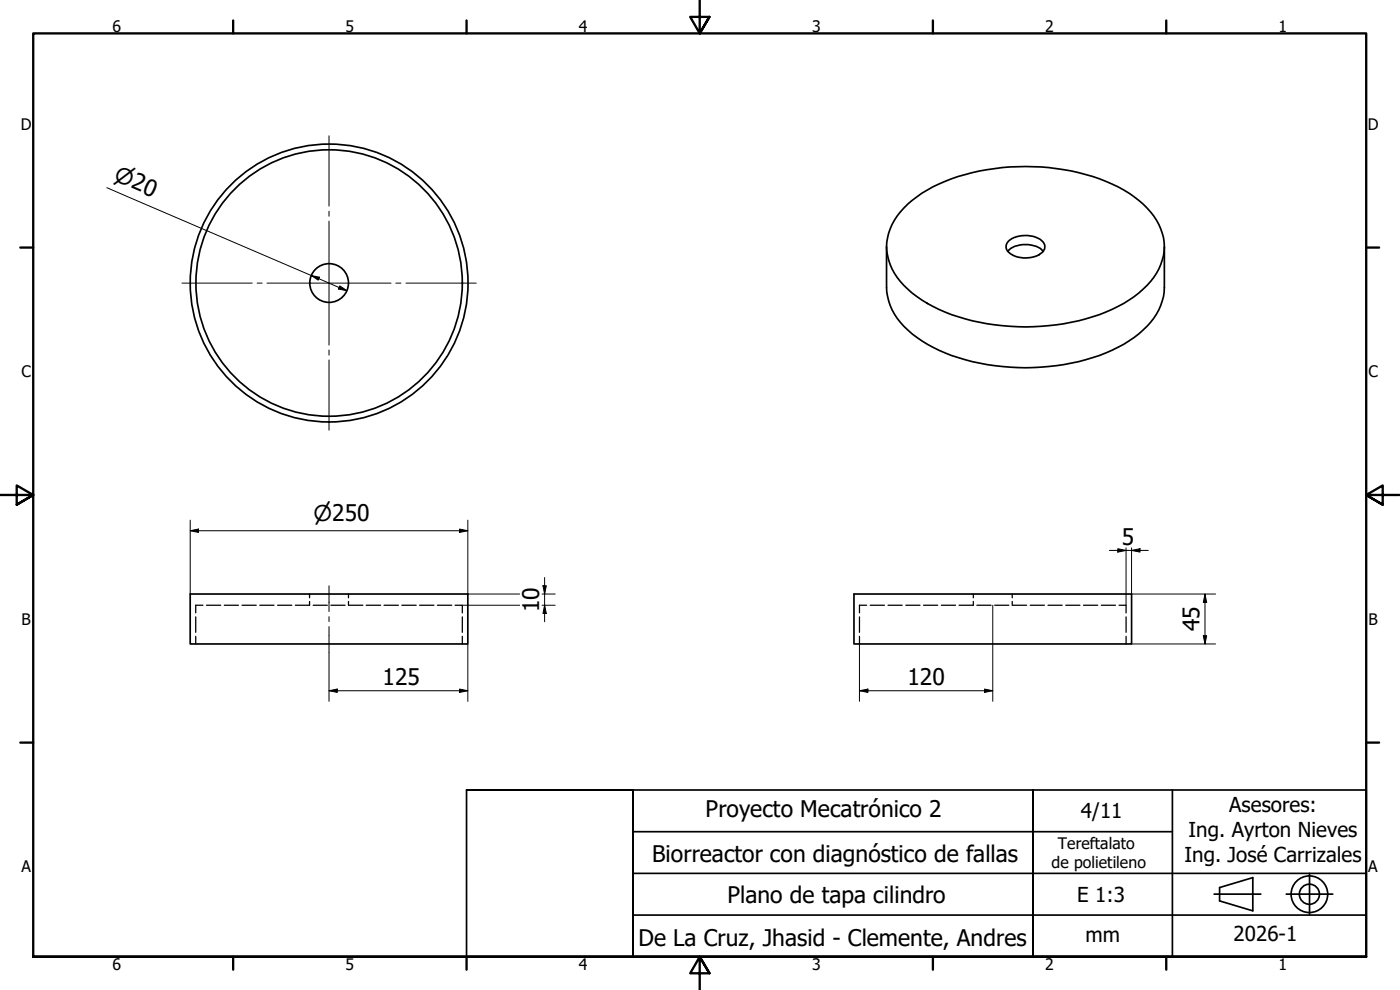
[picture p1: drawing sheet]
<svg xmlns="http://www.w3.org/2000/svg" width="420mm" height="297mm" viewBox="0 0 420 297" stroke-linecap="round" stroke-linejoin="round" font-family="sans-serif">
<!-- layer: Hidden (ISO) -->
<g fill="none" stroke="#000" stroke-width=".38">
<path d="M92.9 178.2v1.2M104.6 178.2v1.2M292.1 178.2v1.2M303.8 178.2v1.2M58.7 185.1v4.6M58.7 190.9v2.3M60.9 181.6h-2.2v2.3M62 181.6h4.2M67.3 181.6h4.3M72.6 181.6h4.3M78 181.6h4.2M83.3 181.6h4.3"/>
<path d="M92.9 180.5v1.1h-4.3M94 181.6h4.2M99.3 181.6h4.3M104.6 180.5v1.1M104.6 181.6h4.3M109.9 181.6h4.3M115.3 181.6h4.3M120.6 181.6h4.3M125.9 181.6h4.3M131.3 181.6h4.3M136.6 181.6h2.1v2.3M138.7 185.1v4.6"/>
<path d="M138.7 190.9v2.3M257.9 185.1v4.6M257.9 190.9v2.3M260.1 181.6h-2.2v2.3M261.2 181.6h4.2M266.5 181.6h4.3M271.8 181.6h4.3M277.2 181.6h4.2M282.5 181.6h4.3M292.1 180.5v1.1h-4.3M293.2 181.6h4.2M298.5 181.6h4.3"/>
<path d="M303.8 180.5v1.1M303.8 181.6h4.3M309.2 181.6h4.2M314.5 181.6h4.3M319.8 181.6h4.3M325.2 181.6h4.2M330.5 181.6h4.3M335.9 181.6h2v2.3M337.9 185.1v4.6M337.9 190.9v2.3"/>
</g>
<!-- layer: Visible (ISO) -->
<g fill="none" stroke="#000" stroke-width=".51">
<path d="M266.1 74v12.3a18.2 18.2 0 0 0 7.6 13.9 50.6 50.6 0 0 0 27.1 9.8 63.5 63.5 0 0 0 36.4-6.7 23.9 23.9 0 0 0 11.6-13l.4-1.4 .2-2.6v-12.3M272.5 61.2a46.5 46.5 0 0 1 23.7-10.3 66.5 66.5 0 0 1 39.3 5.2 26.2 26.2 0 0 1 12.9 12.6 14.9 14.9 0 0 1-3.1 15.7 38 38 0 0 1-19.5 11.3 67.9 67.9 0 0 1-44.1-2.9 28.8 28.8 0 0 1-14-12.1 15.5 15.5 0 0 1 3.6-18.3zM302.5 75.4a8.2 8.2 0 0 1 10.6 0M302.6 72.4a8.2 8.2 0 0 1 10.5 .3 2.4 2.4 0 0 1-1.2 3.7 8.3 8.3 0 0 1-9.5-1 2.26 2.26 0 0 1 .2-3zM57.1 178.2h83.3v15h-83.3zM256.3 178.2h83.3v15h-83.3z"/>
<circle cx="98.8" cy="84.9" r="40"/>
<circle cx="98.8" cy="84.9" r="41.7"/>
<circle cx="98.8" cy="84.9" r="5.8"/>
</g>
<!-- layer: Border (ISO) -->
<g fill="none" stroke="#000" stroke-width=".7">
<path d="M70 6.1v3.9M140 6.1v3.9M210 0v10l-2.9-4.9h5.8l-2.9 4.9 2.9-4.9M280 6.1v3.9M350 6.1v3.9M6.1 74.3h3.9M410 74.3h3.9M0 148.5h10l-5-2.8v5.7l5-2.9-5 2.9M420 148.5h-10l5-2.8v5.7l-5-2.9 5 2.9M6.1 222.8h3.9M410 222.8h3.9M10 287.1v-277.1h400v277.1h-400h400"/>
<path d="M70 287.1v3.8M140 287.1v3.8M212.9 292l-2.9-4.9 2.9 4.9h-5.8l2.9-4.9v9.9M280 287.1v3.8M350 287.1v3.8"/>
</g>
<!-- layer: Title (ISO) -->
<g fill="none" stroke="#000" stroke-width=".51">
<path d="M140 237h50h-50v50.1h50v-50.1M190 237v50.1zM190 237h220v50.1h-220zM310 237v50.1v-50.1M351.9 237v50.1h-41.9M190 249.5h161.9M310 257v20M190 262.1h220M190 274.6h220M310 262.1v12.5M364.4 268.3h14M366 266.3l10-3v10l-10-3z"/>
<path d="M386 268.3h14M393 262.1v12.3"/>
<circle cx="393" cy="268.3" r="5.5"/>
<circle cx="393" cy="268.3" r="3"/>
</g>
<!-- layer: Dimension (ISO) -->
<g fill="none" stroke="#000" stroke-width=".3">
<path d="M32.1 56.3l72 30.9M93.4 82.7l2.5 .5-.4 .9zM102 85.8l2.1 1.4-2.5-.5zM57.1 159.2l2.5-.5v1.1zM57.1 159.2h83.3M57.1 156.1v22.1M137.9 158.7l2.5 .5-2.5 .6zM140.4 156.1v22.1h15.6M162.7 178.2h3.9M162.9 175.8h1.1l-.6 2.4zM163.4 173.3v13.2M332.9 165.1h11.7"/>
<path d="M335.5 164.6l2.4 .5-2.4 .6zM337.9 164.4v17.2M339.6 165.1l2.5-.5v1.1zM339.6 164.4v13.8h25.2M361.6 178.2l.5 2.6h-1zM361.6 178.2v15M98.7 195.8v14.6M138.7 181.6h17.3M140.4 193.2v17.2M162.7 181.6h3.9M163.4 181.6l.6 2.5h-1.1zM257.9 193.2v17.2"/>
<path d="M297.9 181.6v28.8M339.6 193.2h25.2M361.1 190.7h1l-.5 2.5zM98.7 207.2l2.5-.5v1.1zM98.7 207.2h41.7M137.9 206.7l2.5 .5-2.5 .6zM257.9 207.2l2.6-.5v1.1zM257.9 207.2h40M295.5 206.7l2.4 .5-2.4 .6z"/>
</g>
<g fill="#000">
<path d="M93.4 82.7l2.5 .5-.4 .9zM102 85.8l2.1 1.4-2.5-.5zM57.1 159.2l2.5-.5v1.1zM137.9 158.7l2.5 .5-2.5 .6zM162.9 175.8h1.1l-.6 2.4zM335.5 164.6l2.4 .5-2.4 .6zM339.6 165.1l2.5-.5v1.1zM163.4 181.6l.6 2.5h-1.1zM361.1 190.7h1l-.5 2.5zM361.6 178.2l.5 2.6h-1zM98.7 207.2l2.5-.5v1.1zM137.9 206.7l2.5 .5-2.5 .6z"/>
<path d="M257.9 207.2l2.6-.5v1.1zM295.5 206.7l2.4 .5-2.4 .6z"/>
</g>
<!-- layer: Center Mark (ISO) -->
<path d="M98.7 40.8v21M98.7 63.4v1.5M98.7 66.3v37.3M54.6 84.9h21.1M77.2 84.9h1.5M80.1 84.9h37.2M118.8 84.9h1.5M121.9 84.9h21M98.7 105v1.5M98.7 108v21.1" fill="none" stroke="#000" stroke-width=".3"/>
<!-- layer: Centerline (ISO) -->
<path d="M98.7 175.8v7.7M98.7 185v1.5M98.7 188v7.8" fill="none" stroke="#000" stroke-width=".3"/>
<g font-size="6.9">
<text x="336.7" y="163.5">5</text>
<text x="161.8" y="183.7" transform="rotate(-90 161.8 183.7)">10</text>
<text x="360" y="189.5" transform="rotate(-90 360 189.5)">45</text>
<text x="114.7" y="205.6">125</text>
<text x="272.4" y="205.6">120</text>
<text x="211.8" y="245.2">Proyecto Mecatrónico 2</text>
<text x="195.7" y="258.7">Biorreactor con diagnóstico de fallas</text>
<text x="218.4" y="270.9">Plano de tapa cilindro</text>
<text x="191.6" y="283.8">De La Cruz, Jhasid - Clemente, Andres</text>
</g>
<g font-size="6.5">
<text x="33.9" y="54.1" transform="rotate(23 33.9 54.1)">⌀20</text>
<text x="94" y="156.4">⌀250</text>
</g>
<g font-size="6.2">
<text x="324.4" y="245.5">4/11</text>
<text x="368.9" y="243.7">Asesores:</text>
<text x="356.7" y="251.1">Ing. Ayrton Nieves</text>
<text x="355.5" y="258.5">Ing. José Carrizales</text>
<text x="323.3" y="270.6">E 1:3</text>
<text x="325.8" y="282.8">mm</text>
<text x="370.2" y="282.4">2026-1</text>
</g>
<g font-size="4.8">
<text x="33.7" y="9.6">6</text>
<text x="103.7" y="9.6">5</text>
<text x="173.7" y="9.6">4</text>
<text x="243.7" y="9.6">3</text>
<text x="313.7" y="9.6">2</text>
<text x="383.7" y="9.6">1</text>
<text x="6.2" y="38.9">D</text>
<text x="410.5" y="38.9">D</text>
<text x="6.4" y="113.1">C</text>
<text x="410.7" y="113.1">C</text>
<text x="6.4" y="187.4">B</text>
<text x="410.7" y="187.4">B</text>
<text x="317.5" y="254.6">Tereftalato</text>
<text x="6.4" y="261.7">A</text>
<text x="315.6" y="260.4">de polietileno</text>
<text x="410.7" y="261.7">A</text>
<text x="33.7" y="290.9">6</text>
<text x="103.7" y="290.9">5</text>
<text x="173.7" y="290.9">4</text>
<text x="243.7" y="290.9">3</text>
<text x="313.7" y="290.9">2</text>
<text x="383.7" y="290.9">1</text>
</g>
</svg>
